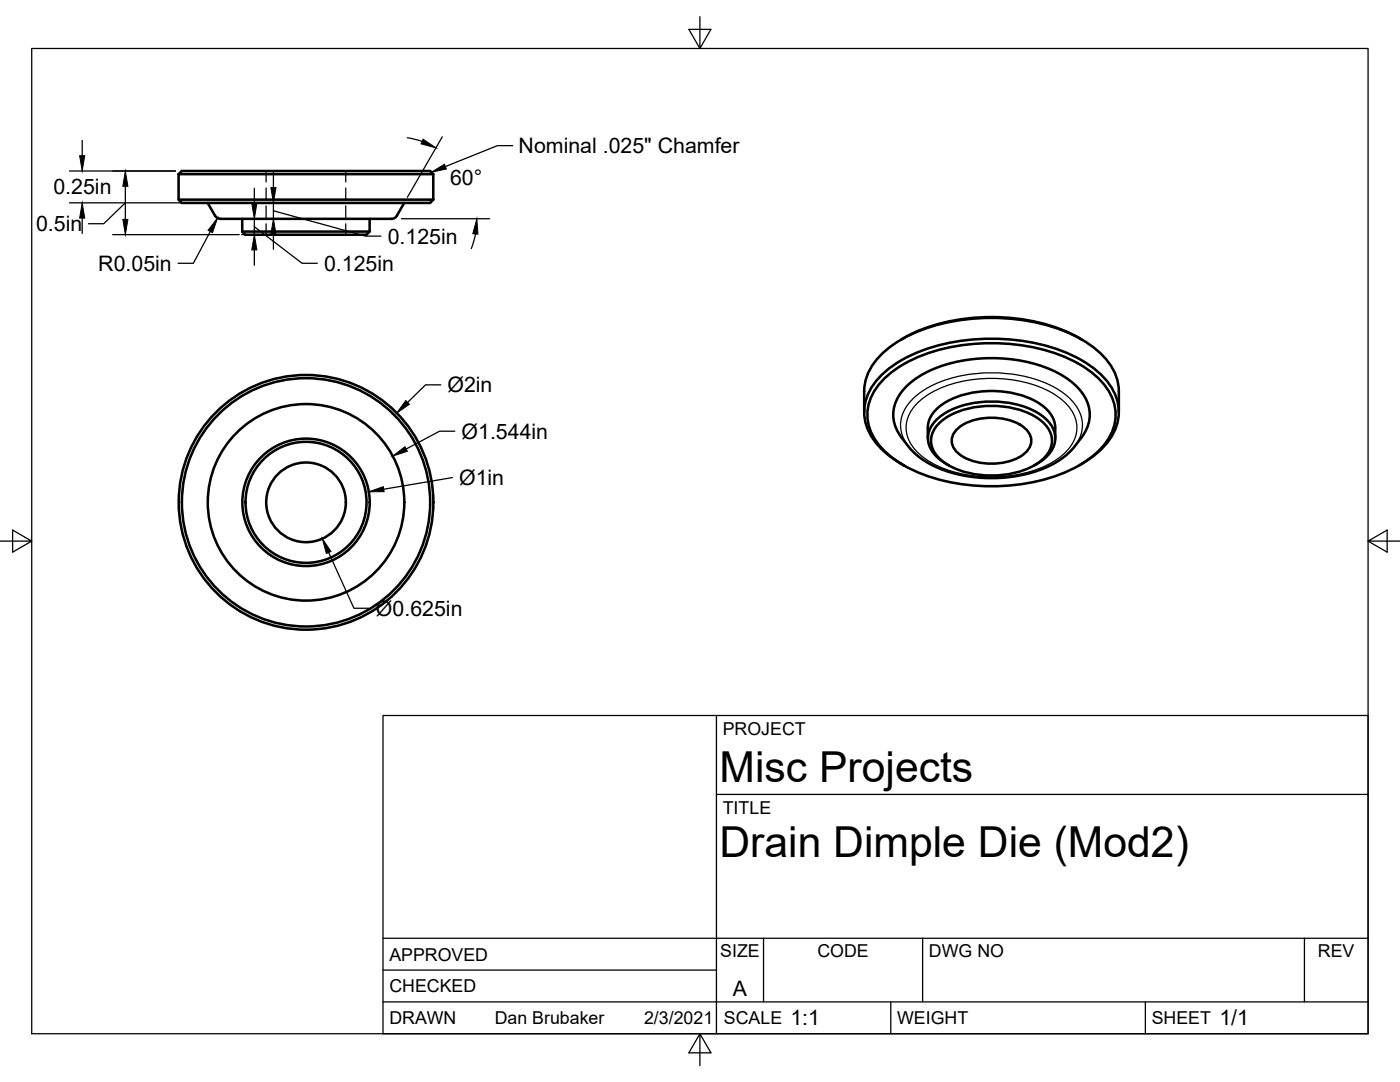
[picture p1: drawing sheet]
<svg xmlns="http://www.w3.org/2000/svg" width="279mm" height="216mm" viewBox="0 0 279 216" stroke-linecap="round" stroke-linejoin="round" font-family="sans-serif">
<!-- layer: Visible -->
<g fill="none" stroke="#000" stroke-width=".51">
<path d="M35.6 34.8l.7-.7h49.5l.7 .7M35.6 34.8h50.9M35.6 39.8h50.9M35.6 34.8v5l.7 .7h49.5l.7-.7M86.5 34.8v5M41.4 40.5l1.5 2.5a2.65 2.65 0 0 0 2.5 .7h32.7M48.3 46.2h25.5M48.3 43.7v2.5M73.8 43.7v2.5l-.7 .6h-24.1l-.7-.6M80.7 40.5l-1.5 2.5a1.28 1.28 0 0 1-1.1 .7M176.1 75.9a26.5 26.5 0 0 1 14.8-6.9 39.6 39.6 0 0 1 22.9 2.8 16.2 16.2 0 0 1 8.2 7.7 9.2 9.2 0 0 1-2.4 10.1 26.5 26.5 0 0 1-14.8 6.9 39.6 39.6 0 0 1-22.9-2.8 16.2 16.2 0 0 1-8.2-7.7 9.2 9.2 0 0 1 2.4-10.1zM180.9 77.1a23.2 23.2 0 0 1 13.8-5.5 29 29 0 0 1 18 3.8 9 9 0 0 1 4.8 7.8 10.6 10.6 0 0 1-3.2 6.1l-1.3 1.4-1.5 1.1-2.2 1.2-2.1 .9-2 .6-2.4 .5-3 .4h-2.9l-4.5-.5-2.6-.6-2.2-.8-2.3-1-1.6-1.1-1.2-1-1.2-1.3a10.4 10.4 0 0 1-3-5.9 7.9 7.9 0 0 1 2.6-6.1z"/>
<path d="M215.5 67.5l.4 .3M215.5 67.5a38.7 38.7 0 0 0-26.5-3.3 29.4 29.4 0 0 0-9.2 3.6M172.5 82.2v-4.1a10.9 10.9 0 0 1 4.6-8.5 32.5 32.5 0 0 1 18.5-6.1 37.7 37.7 0 0 1 20.2 4.2 14.9 14.9 0 0 1 7.1 7.7l.3 1.3 .1 1.4v4.1M179.8 92.5l.5 .3M179.8 92.5a14.2 14.2 0 0 1-7.1-8.3 10.2 10.2 0 0 1 4.1-10.2 31.9 31.9 0 0 1 18-6.3 38.5 38.5 0 0 1 21 4.2 14.3 14.3 0 0 1 7.2 8.3 10.2 10.2 0 0 1-4 10.2l-3.5 2.4M185.2 85.3a6 6 0 0 1 3.2-4.8 19.6 19.6 0 0 1 19 0 6 6 0 0 1 3.2 4.8M185.2 85.3v2.1M187.4 84.5a15.4 15.4 0 0 1 11.2-3.5 14.9 14.9 0 0 1 9.8 3.5 4.5 4.5 0 0 1 0 6.9 15.4 15.4 0 0 1-11.2 3.5 14.9 14.9 0 0 1-9.8-3.5 4.5 4.5 0 0 1 0-6.9zM188.8 92.6l.5 .2M188.9 92.6a6.2 6.2 0 0 1-3.7-5.6 6.6 6.6 0 0 1 3.7-4.7 19.9 19.9 0 0 1 18 0 6.2 6.2 0 0 1 3.7 5.5 6.7 6.7 0 0 1-4.2 5M190.8 85.9a10.4 10.4 0 0 1 8.7-2.4 8.1 8.1 0 0 1 6 3 3.1 3.1 0 0 1-1.2 4.1 11.9 11.9 0 0 1-12.9 0 3.1 3.1 0 0 1-.6-4.7zM210.6 85.3v2.1"/>
<circle cx="61.1" cy="100.2" r="25.4"/>
<circle cx="61.1" cy="100.2" r="19.6"/>
<circle cx="61.1" cy="100.2" r="12.7"/>
<circle cx="61.1" cy="100.2" r="7.9"/>
<circle cx="61.1" cy="100.2" r="12.1"/>
<circle cx="61.1" cy="100.2" r="24.8"/>
</g>
<!-- layer: Hidden -->
<path d="M53.1 34.1v2.2M53.1 37.5v2.4M69 34.1v2.2M69 37.5v2.4M53.1 41.1v2.4M53.1 44.7v2.1M69 41.1v2.4M69 44.7v2.1" fill="none" stroke="#000" stroke-width=".25"/>
<!-- layer: Visible Narrow -->
<path d="M181.3 89.1a6.6 6.6 0 0 1 .6-9.2 20.1 20.1 0 0 1 12.1-5.3 27.1 27.1 0 0 1 17.8 3.5 8.6 8.6 0 0 1 4.2 6.8 6.9 6.9 0 0 1-1.5 4.2M183.4 80.2a20.8 20.8 0 0 1 12.8-4.7 24.2 24.2 0 0 1 15.1 3.7 7.4 7.4 0 0 1 3.5 7.2 9.2 9.2 0 0 1-4.9 5.9 26.7 26.7 0 0 1-24.1 0 8.7 8.7 0 0 1-5-7 7 7 0 0 1 2.6-5.1z" fill="none" stroke="#000" stroke-width=".25"/>
<!-- layer: Border -->
<path d="M6.3 9.7h266.7v196.6h-266.7zM139.7 3.3v6.4l2.2-3.8h-4.4l2.2 3.8M0 108h6.3l-3.8-2.2v4.4l3.8-2.2M273 108l3.8 2.2v-4.4l-3.8 2.2h6.4M139.7 206.3l-2.2 3.8h4.4l-2.2-3.8v6.3" fill="none" stroke="#000" stroke-width=".25"/>
<!-- layer: Titleblock -->
<path d="M76.4 142.8h196.6v63.5h-196.6zM143 158.5h130M143 142.8v63.5M76.4 199.9h196.6M76.4 193.6h66.6M76.4 187.2h196.6M152.4 187.2v12.7M177.8 199.9v6.4M184.1 187.2v12.7M228.6 199.9v6.4M260.3 187.2v12.7" fill="none" stroke="#000" stroke-width=".25"/>
<!-- layer: Dimensions -->
<g fill="none" stroke="#000" stroke-width=".25">
<path d="M13.9 34.1h21.1M16.4 28v3.1M25 37.2v6.6M50.8 37.5v3.1M54.6 34.4v3M81.3 27.5l3 .7M88.3 27.3l-7 12.1M13.9 40.5h26.3M16.4 43.5v3.1M22.5 46.8h25.2M25 40.5l-4.3 4.1h-3M42 46.2l-3.4 6.3h-3.1"/>
<path d="M48.2 43.6h1.3M48.2 46.8h1.3M50.8 45.2l9.5 7.3h3M50.8 43.6v3.2M50.8 49.9v3M52 43.6h1.3M52 40.5h1.3M54.6 42.1l18.4 5h3M54.6 40.5v3.1M54.6 46.7v3M80.1 43.6h17.6M94.9 46.7l-.8 2.9"/>
<path d="M88 76.8h-3.1l-3.6 3.5M90.3 95.3l-13.7 2.3M90.8 86h-3.1l-6.7 3.6M65.6 110.3l5 11.1h3.1"/>
</g>
<g fill="#000" stroke="#000" stroke-width=".2">
<path d="M15.9 31.1h1l-.5 3zM25 34.1l.5 3.1h-1zM54.1 37.4h1l-.5 3.1zM84.4 27.8l2.6 1.7-3-.8zM16.4 40.5l.5 3h-1zM24.5 43.8h1l-.5 3zM43.4 43.5l-1 2.9-.9-.4zM50.2 40.6h1.1l-.5 3zM50.8 46.8l.5 3.1h-1.1zM54.6 43.6l.5 3.1h-1zM95.2 43.6l.2 3.1-1-.1zM81 79.9l.7 .8-2.5 1.7z"/>
<path d="M73.6 98.1l2.9-1 .2 1zM78.4 91l2.4-1.9 .5 .9zM64.3 107.5l1.8 2.5-1 .4z"/>
</g>
<!-- layer: Annotations -->
<path d="M86.1 34.4l2.6-1.6 .4 .9z" fill="#000" stroke="#000" stroke-width=".2"/>
<path d="M102.3 29.1h-3l-10.4 4.1" fill="none" stroke="#000" stroke-width=".25"/>
<g font-size="8.5">
<text x="143.6" y="156">Misc Projects</text>
<text x="143.6" y="171.1">Drain Dimple Die (Mod2)</text>
</g>
<g font-size="4.3">
<text x="103.5" y="30.6">Nominal .025&quot; Chamfer</text>
<text x="10.7" y="38.8">0.25in</text>
<text x="89.8" y="37">60°</text>
<text x="7.2" y="46.1">0.5in</text>
<text x="77.4" y="48.6">0.125in</text>
<text x="19.6" y="54">R0.05in</text>
<text x="64.7" y="54">0.125in</text>
<text x="89.3" y="78.3">Ø2in</text>
<text x="92.1" y="87.5">Ø1.544in</text>
<text x="91.6" y="96.8">Ø1in</text>
<text x="75" y="122.8">Ø0.625in</text>
<text x="146.3" y="198.6">A</text>
<text x="157.8" y="204.6">1:1</text>
<text x="243.4" y="204.6">1/1</text>
</g>
<g font-size="3.5">
<text x="144.3" y="146.6">PROJECT</text>
<text x="144.3" y="162.3">TITLE</text>
<text x="77.7" y="191.7">APPROVED</text>
<text x="143.7" y="191">SIZE</text>
<text x="163.1" y="191">CODE</text>
<text x="185.4" y="191">DWG NO</text>
<text x="263" y="191">REV</text>
<text x="77.7" y="198">CHECKED</text>
<text x="77.7" y="204.4">DRAWN</text>
<text x="98.7" y="204.3">Dan Brubaker</text>
<text x="128.5" y="204.4">2/3/2021</text>
<text x="144.5" y="204.4">SCALE</text>
<text x="179" y="204.4">WEIGHT</text>
<text x="229.8" y="204.4">SHEET</text>
</g>
</svg>
